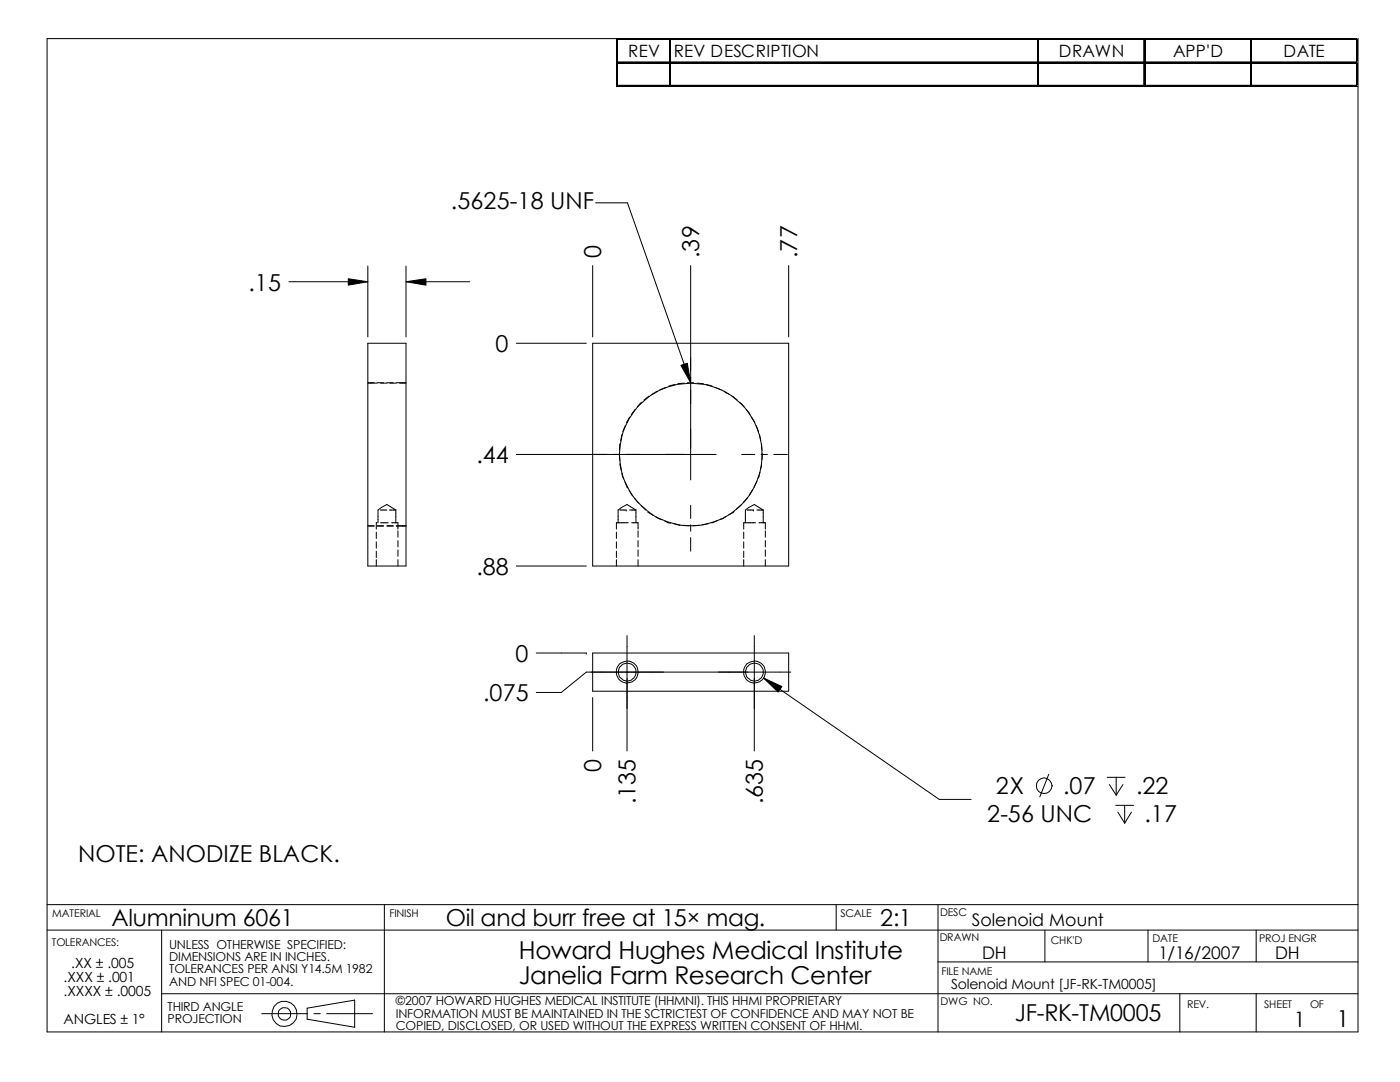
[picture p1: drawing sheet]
<svg xmlns="http://www.w3.org/2000/svg" width="279mm" height="216mm" viewBox="0 0 279 216" stroke-linecap="round" stroke-linejoin="round" font-family="sans-serif">
<g fill="none" stroke="#000" stroke-width=".2">
<path d="M9.4 7.7h261.6v198.2h-261.6zM123 7.7v9.7M123.3 12.4h147.6M123.3 17h147.6M133.6 8v9.4M207 8v9.4M228.3 8v9.4M249.5 8v9.4M270.7 8v9.4M57.7 56.2h15.7M69.5 55.6l3.9 .6-3.9 .7zM73.4 53.1v14.1"/>
<path d="M81 56.2l4-.6v1.3zM81 53.1v14.1M81 56.2h12.7M118.3 53v14.2M118.9 40.5h6.3l12.6 35.9M137.8 53v42.8M157.4 53v14.2M73.4 76.5h1.9M73.4 68.5h7.6v44.4h-7.6zM73.4 76.4h1.3M75.3 76.4h1.2M75.9 76.5h1.3"/>
<path d="M77.2 76.4h1.3M77.8 76.5h1.3M79.1 76.4h1.9M79.8 76.5h1.2M103 68.5h14M118.3 68.5h39.1v44.4h-39.1zM129.5 79.1l-1 .7M131.1 78.1l-1.1 .6M132.8 77.3l-1.1 .5M134.7 76.7l-1.3 .3M135.9 72.9l1.3-.4 .6 3.9zM136.6 76.5h-1.3"/>
<path d="M137.2 76.4h1.2M139.1 76.5h1.3M141 76.7l1.2 .3M142.7 77.3l1.2 .5M144.5 78.1l1.1 .6M146.1 79.1l1.1 .7M103 90.7h39.9M123.6 90.7l.1 1.2M123.6 90.5v.2M123.7 92.5l.3 1.3M123.7 88.6l-.1 1.2M124.1 94.4l.4 1.2"/>
<path d="M124.1 86.7l-.2 1.3M124.7 96.2l.5 1.2M124.8 84.9l-.5 1.2M125.6 97.9l.6 1.1M125.6 83.2l-.5 1.1M126.7 99.5l.8 .9M126.7 81.7l-.7 1M128 80.3l-.8 .9M147.6 80.3l.9 .9M148 90.7h2.6M148.9 81.7l.8 1M149.2 99.3l-.9 .9"/>
<path d="M149.9 83.2l.7 1.1M150.2 97.7l-.7 1.1M150.9 84.9l.5 1.2M151 96l-.5 1.2M151.6 86.7l.2 1.2M151.6 94.2l-.3 1.2M151.9 90.7h1.3M152 92.4l-.2 1.2M152 88.6l.1 1.2M152.1 90.4v1.3M154.4 90.7h2.7M73.4 104.9h1.3"/>
<path d="M73.4 105h1.3M75.1 106.2v1.2M75.1 108.1v1.3M75.1 110v1.3M75.1 111.7v1.2M75.3 104.3h-.2v1.3M75.3 104.9h1.2M75.3 105h1.2M75.9 104.3h1.6M75.9 101.8h1.3M77.2 104.9h1.3M77.2 105h1.3"/>
<path d="M77.7 101.8h1.3M78.1 104.3h1.3v1.3M79 101.8v2.5M79 101.8l-1.8-1.1-1.1 .6-.7 .5v2.5M79.1 104.9h1.9M79.1 105h1.9M79.4 105.9v1.3M79.4 107.9v1.2M79.4 109.7v1.3M79.4 111.7v1.2M103 112.9h14M123 106.2v1.2"/>
<path d="M123 108.1v1.3M123 110v1.3M123 111.7v1.2M123.7 101.8h1.3M125 101.8h.1M125.4 104.3h-2.4v1.3M125.6 101.8h1.3M126.1 104.3h1.2v1.3M126.9 101.8v2.5M126.9 101.8l-1.8-1.1-1.1 .6-.6 .5v2.5M127.3 105.9v1.3M127.3 107.9v1.2"/>
<path d="M127.3 109.7v1.3M127.3 111.7v1.2M127.9 100.8l1 1M129.3 102.2l1.1 .7M130.9 103.1l1.2 .6M132.7 104l1.2 .4M134.5 104.5l1.2 .3M136.3 104.8l1.3 .1M137.8 100.8v2.7M137.8 104.7v1.3M137.8 107.3v2.7M139.5 104.8l-1.2 .1"/>
<path d="M141.4 104.5l-1.3 .2M143.2 103.9l-1.2 .4M144.9 103l-.5 .5-.6 .1M146.5 102l-.2 .3-.8 .4M147.9 100.8l-.9 .8M148.4 106.2v1.2M148.4 108.1v1.3M148.4 110v1.3M148.4 111.7v1.2M149.1 101.8h1.3M150.4 101.8h.1M150.8 104.3h-2.4v1.3"/>
<path d="M151 101.8h1.3M151.5 104.3h1.2v1.3M152.3 101.8v2.5M152.3 101.8l-1.8-1.1-1.1 .6-.6 .5v2.5M152.7 105.9v1.3M152.7 107.9v1.2M152.7 109.7v1.3M152.7 111.7v1.2M107 130.3h10M117 130.3h.1M118.3 130.3h39.1v7.6h-39.1zM118.3 139.2v10.7"/>
<path d="M125.1 126.8v23.1M150.5 126.8v23.1M152.4 135.3l3.6 1.7-.7 1.1zM152.4 135.3l35.1 24.2h6.3M157.8 134.1h-40.8l-5 4.1h-5M209.3 154.5l-1.8 4.5M221 155.1h3.5M221.4 156.5l1.4 2.2M222.8 155.1v3.6M224.1 156.5l-1.3 2.2M222.7 160.7h3.5M223.1 162.1l1.4 2.2"/>
<path d="M224.5 160.7v3.6M225.8 162.1l-1.3 2.2M9.4 185.6h261.6M9.4 180.5h261.6M32.3 185.6v20.3M32.3 198.3h238.7M76.7 180.5v25.4M166.9 180.5v5.1M187.2 180.5v25.4M187.2 191.9h83.8M208.5 185.6v6.3M229.1 185.6v6.3"/>
<path d="M235.5 198.3v7.6M250.7 185.6v6.3M250.7 198.3v7.6M52.2 202.3h9.2M61.3 201.2l9.5-1.6v5.4l-9.5-1.6zM62.7 202.3h1.2M65.2 202.3h9.1"/>
<circle cx="137.9" cy="90.7" r="14.3"/>
<circle cx="125.2" cy="134.1" r="1.81"/>
<circle cx="125.2" cy="134.1" r="2.18"/>
<circle cx="150.6" cy="134.1" r="1.81"/>
<circle cx="150.6" cy="134.1" r="2.18"/>
<circle cx="208.4" cy="156.8" r="1.58"/>
<circle cx="56.7" cy="202.3" r="2.55"/>
<circle cx="56.8" cy="202.3" r="1.27"/>
</g>
<path d="M69.5 55.6l3.9 .6-3.9 .7zM81 56.2l4-.6v1.3zM135.9 72.9l1.3-.4 .6 3.9zM152.4 135.3l3.6 1.7-.7 1.1z" fill="#000"/>
<path d="M123.1 7.7v9.7M123.3 7.8h147.7M123.3 12.5h147.7M123.3 17.2h147.7M133.7 8v9.4M207.2 8v9.4M228.5 8v9.4M249.6 8v9.4M270.9 8v9.4" fill="none" stroke="#000" stroke-width=".25"/>
<path d="M270.9 7.7h.2M270.9 12.4h.2M270.9 17h.2" fill="none" stroke="#c0c0c0" stroke-width=".2"/>
<g font-size="4.9">
<text x="103.5" y="191.3">Howard Hughes Medical Institute</text>
<text x="103.5" y="196.3">Janelia Farm Research Center</text>
</g>
<g font-size="4.7">
<text x="90" y="41.7">.5625-18 UNF</text>
<text x="120" y="51.5" transform="rotate(-90 120 51.5)">0</text>
<text x="139.5" y="51.5" transform="rotate(-90 139.5 51.5)">.39</text>
<text x="159.1" y="51.5" transform="rotate(-90 159.1 51.5)">.77</text>
<text x="49.6" y="58">.15</text>
<text x="98.9" y="70.2">0</text>
<text x="95.1" y="92.5">.44</text>
<text x="95.1" y="114.6">.88</text>
<text x="102.9" y="132.1">0</text>
<text x="96.4" y="140">.075</text>
<text x="120" y="154" transform="rotate(-90 120 154)">0</text>
<text x="126.8" y="160.5" transform="rotate(-90 126.8 160.5)">.135</text>
<text x="152.2" y="160.5" transform="rotate(-90 152.2 160.5)">.635</text>
<text x="198.7" y="158.5">2X</text>
<text x="212.2" y="158.5">.07</text>
<text x="226.7" y="158.5">.22</text>
<text x="197" y="164.1">2-56 UNC</text>
<text x="228.4" y="164.1">.17</text>
<text x="15.6" y="172">NOTE: ANODIZE BLACK.</text>
<text x="22.3" y="184.8">Alumninum 6061</text>
<text x="89" y="184.7">Oil and burr free at 15× mag.</text>
<text x="175.7" y="184.7">2:1</text>
<text x="202.5" y="203.7">JF-RK-TM0005</text>
<text x="266.7" y="205">1</text>
</g>
<text font-size="4.2" x="258.2" y="204.9">1</text>
<g font-size="3.5">
<text x="194" y="184.7">Solenoid Mount</text>
<text x="196" y="191.3">DH</text>
<text x="231.2" y="191.3">1/16/2007</text>
<text x="254.5" y="191.3">DH</text>
</g>
<g font-size="3.4">
<text x="125.4" y="11.4">REV</text>
<text x="134.4" y="11.4">REV DESCRIPTION</text>
<text x="211.3" y="11.4">DRAWN</text>
<text x="234.1" y="11.4">APP'D</text>
<text x="256.1" y="11.4">DATE</text>
</g>
<g font-size="2.8">
<text x="12.7" y="195.9">.XXX ± .001</text>
<text x="14.2" y="193.1">.XX ± .005</text>
<text x="189.8" y="197.3">Solenoid Mount [JF-RK-TM0005]</text>
<text x="12.7" y="198.8">.XXXX ± .0005</text>
<text x="12.7" y="204.4">ANGLES ± 1°</text>
</g>
<g font-size="2.5">
<text x="33.8" y="189.3">UNLESS OTHERWISE SPECIFIED:</text>
<text x="33.8" y="191.8">DIMENSIONS ARE IN INCHES.</text>
<text x="33.8" y="196.7">AND NFI SPEC 01-004.</text>
<text x="33.8" y="194.2">TOLERANCES PER ANSI Y14.5M 1982</text>
<text x="33.4" y="201.7">THIRD ANGLE</text>
<text x="79" y="203">INFORMATION MUST BE MAINTAINED IN THE SCTRICTEST OF CONFIDENCE AND MAY NOT BE</text>
<text x="79" y="200.5">©2007 HOWARD HUGHES MEDICAL INSTITUTE (HHMNI). THIS HHMI PROPRIETARY</text>
<text x="33.4" y="204.1">PROJECTION</text>
<text x="79" y="205.5">COPIED, DISCLOSED, OR USED WITHOUT THE EXPRESS WRITTEN CONSENT OF HHMI.</text>
</g>
<g font-size="2.1">
<text x="10.4" y="182.9">MATERIAL</text>
<text x="77.7" y="183">FINISH</text>
<text x="167.7" y="182.9">SCALE</text>
<text x="187.6" y="182.7">DESC</text>
<text x="10.3" y="188.8">TOLERANCES:</text>
<text x="187.5" y="187.7">DRAWN</text>
<text x="209.7" y="188.3">CHK'D</text>
<text x="230" y="187.9">DATE</text>
<text x="251.3" y="187.9">PROJ ENGR</text>
<text x="187.9" y="194.5">FILE NAME</text>
<text x="187.7" y="200.6">DWG NO.</text>
<text x="236.9" y="201.2">REV.</text>
<text x="252.3" y="201.1">SHEET</text>
<text x="261.5" y="201.1">OF</text>
</g>
</svg>
